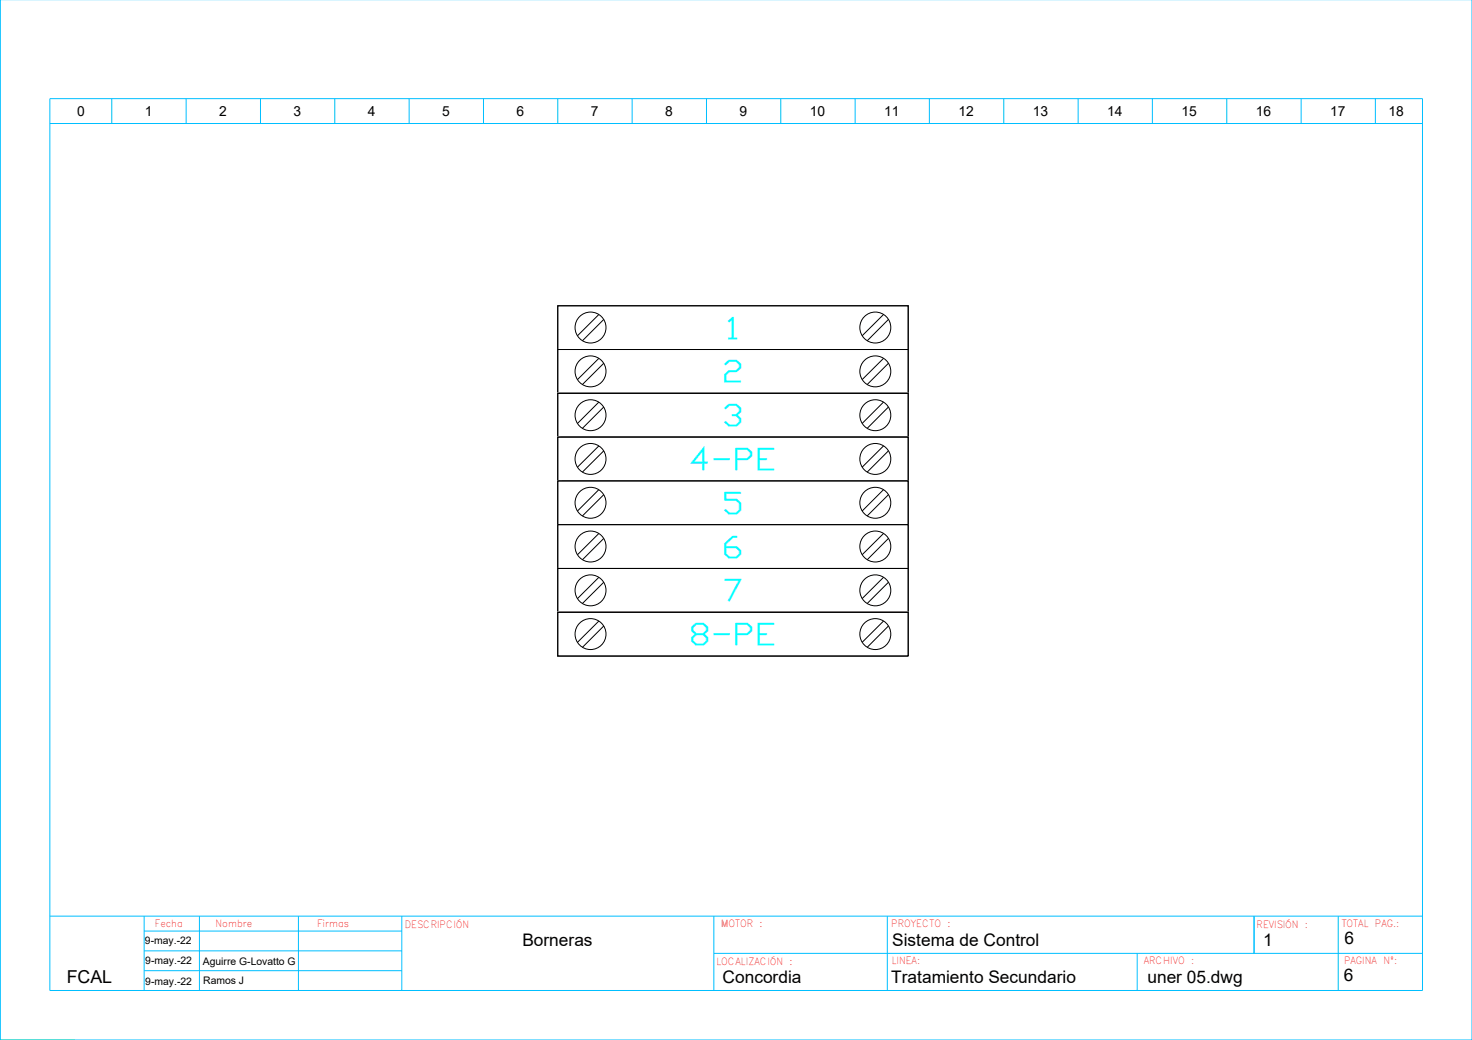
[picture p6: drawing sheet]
<svg xmlns="http://www.w3.org/2000/svg" width="297mm" height="210mm" viewBox="0 0 297 210" stroke-linecap="round" stroke-linejoin="round" font-family="sans-serif">
<path d="M.1 209.9h15" fill="none" stroke="#0f0" stroke-width=".2"/>
<g fill="none" stroke="#00bfff" stroke-width=".2">
<path d="M.1 -.1v210h296.9v-210M10.1 19.9h276.9v180h-276.9zM22.5 19.9v5M37.6 19.9v5M52.6 19.9v5M67.5 19.9v5M82.6 19.9v5M97.6 19.9v5M112.6 19.9v5M127.6 19.9v5M142.6 19.9v5M157.6 19.9v5"/>
<path d="M172.6 19.9v5M187.5 19.9v5M202.6 19.9v5M217.6 19.9v5M232.5 19.9v5M247.6 19.9v5M262.6 19.9v5M277.5 19.9v5M10.1 24.9h276.9M10.1 184.9h276.9M29.1 191.9h52M29.1 195.9h52"/>
<path d="M29.1 187.9h52M29.1 184.9v15M40.2 184.9v15M60.2 184.9v15M81.1 184.9v15M144 192.4h143M144 184.9v15M179.1 184.9v15M229.5 192.4v7.5M253.1 184.9v7.5M270.1 184.9v15"/>
</g>
<path d="M112.6 61.7h70.7M112.6 70.5h70.7M112.6 79.4h70.7M112.6 88.2h70.7M112.6 97.1h70.7M112.6 105.9h70.7M112.6 114.7h70.7M112.6 123.6h70.7M112.6 132.4h70.7" fill="none" stroke="#fff" stroke-width=".2"/>
<g fill="#fff" stroke="#fff" stroke-width=".2">
<path d="M112.6 61.7v8.8h70.7zM112.6 61.7h70.7v8.8z"/>
<path d="M112.6 61.7v8.8h70.7zM112.6 61.7h70.7v8.8z"/>
<path d="M112.6 61.7l70.7 8.8v-8.8zM112.6 61.7l70.7 8.8h-70.7z"/>
<path d="M112.6 70.5v8.9h70.7zM112.6 70.5h70.7v8.9z"/>
<path d="M112.6 70.5v8.9h70.7zM112.6 70.5h70.7v8.9z"/>
<path d="M112.6 70.5l70.7 8.9v-8.9zM112.6 70.5l70.7 8.9h-70.7z"/>
<path d="M112.6 79.4v8.8h70.7zM112.6 79.4h70.7v8.8z"/>
<path d="M112.6 79.4v8.8h70.7zM112.6 79.4h70.7v8.8z"/>
<path d="M112.6 79.4l70.7 8.8v-8.8zM112.6 79.4l70.7 8.8h-70.7z"/>
<path d="M112.6 88.2v8.9h70.7zM112.6 88.2h70.7v8.9z"/>
<path d="M112.6 88.2v8.9h70.7zM112.6 88.2h70.7v8.9z"/>
<path d="M112.6 88.2l70.7 8.9v-8.9zM112.6 88.2l70.7 8.9h-70.7z"/>
<path d="M112.6 97.1v8.8h70.7zM112.6 97.1h70.7v8.8z"/>
<path d="M112.6 97.1v8.8h70.7zM112.6 97.1h70.7v8.8z"/>
<path d="M112.6 97.1l70.7 8.8v-8.8zM112.6 97.1l70.7 8.8h-70.7z"/>
<path d="M112.6 105.9v8.8h70.7zM112.6 105.9h70.7v8.8z"/>
<path d="M112.6 105.9v8.8h70.7zM112.6 105.9h70.7v8.8z"/>
<path d="M112.6 105.9l70.7 8.8v-8.8zM112.6 105.9l70.7 8.8h-70.7z"/>
<path d="M112.6 114.7v8.9h70.7zM112.6 114.7h70.7v8.9z"/>
<path d="M112.6 114.7v8.9h70.7zM112.6 114.7h70.7v8.9z"/>
<path d="M112.6 114.7l70.7 8.9v-8.9zM112.6 114.7l70.7 8.9h-70.7z"/>
<path d="M112.6 123.6v8.8h70.7zM112.6 123.6h70.7v8.8z"/>
<path d="M112.6 123.6v8.8h70.7zM112.6 123.6h70.7v8.8z"/>
<path d="M112.6 123.6l70.7 8.8v-8.8zM112.6 123.6l70.7 8.8h-70.7z"/>
</g>
<g fill="none" stroke="#000" stroke-width=".2">
<path d="M112.6 61.7h70.7v8.8h-70.7zM112.6 70.5h70.7v8.9h-70.7zM112.6 79.4h70.7v8.8h-70.7zM120.8 63.5l-4.3 4.3M120.8 72.3l-4.3 4.3M121.8 64.5l-4.3 4.3M121.8 73.3l-4.3 4.3M178.3 63.5l-4.3 4.3M178.3 72.3l-4.3 4.3M179.3 64.5l-4.3 4.3M179.3 73.3l-4.3 4.3M112.6 88.2h70.7v8.9h-70.7z"/>
<path d="M112.6 97.1h70.7v8.8h-70.7zM120.8 81.1l-4.3 4.4M120.8 90l-4.3 4.3M120.8 98.8l-4.3 4.3M121.8 82.1l-4.3 4.4M121.8 91l-4.3 4.3M121.8 99.8l-4.3 4.3M178.3 81.1l-4.3 4.4M178.3 90l-4.3 4.3M178.3 98.8l-4.3 4.3M179.3 82.1l-4.3 4.4M179.3 91l-4.3 4.3"/>
<path d="M179.3 99.8l-4.3 4.3M112.6 105.9h70.7v8.8h-70.7zM112.6 114.7h70.7v8.9h-70.7zM120.8 107.7l-4.3 4.3M120.8 116.5l-4.3 4.3M121.8 108.7l-4.3 4.3M121.8 117.5l-4.3 4.3M178.3 107.7l-4.3 4.3M178.3 116.5l-4.3 4.3M179.3 108.7l-4.3 4.3M179.3 117.5l-4.3 4.3M112.6 123.6h70.7v8.8h-70.7z"/>
<path d="M120.8 125.3l-4.3 4.3M121.8 126.3l-4.3 4.4M178.3 125.3l-4.3 4.3M179.3 126.3l-4.3 4.4"/>
<circle cx="119.2" cy="66.1" r="3.1"/>
<circle cx="119.2" cy="75" r="3.1"/>
<circle cx="176.6" cy="75" r="3.1"/>
<circle cx="176.6" cy="66.1" r="3.1"/>
<circle cx="119.2" cy="83.8" r="3.1"/>
<circle cx="119.2" cy="92.6" r="3.1"/>
<circle cx="176.6" cy="92.6" r="3.1"/>
<circle cx="176.6" cy="83.8" r="3.1"/>
<circle cx="119.2" cy="119.2" r="3.1"/>
<circle cx="119.2" cy="110.3" r="3.1"/>
<circle cx="119.2" cy="101.5" r="3.1"/>
<circle cx="176.6" cy="119.2" r="3.1"/>
<circle cx="176.6" cy="110.3" r="3.1"/>
<circle cx="176.6" cy="101.5" r="3.1"/>
<circle cx="119.2" cy="128" r="3.1"/>
<circle cx="176.6" cy="128" r="3.1"/>
</g>
<g font-size="6.2" fill="#0ff">
<text x="146.4" y="68.3">1</text>
<text x="145.7" y="77.2">2</text>
<text x="145.7" y="86">3</text>
<text x="139" y="94.8">4-PE</text>
<text x="145.7" y="103.7">5</text>
<text x="145.7" y="112.5">6</text>
<text x="145.7" y="121.4">7</text>
<text x="139" y="130.2">8-PE</text>
</g>
<text font-size="3.6" x="13.5" y="198.4">FCAL</text>
<g font-size="3.5">
<text x="105.4" y="190.9">Borneras</text>
<text x="180.1" y="190.9">Sistema de Control</text>
<text x="254.9" y="191">1</text>
<text x="271.3" y="190.6">6</text>
<text x="145.8" y="198.3">Concordia</text>
<text x="179.9" y="198.5">Tratamiento Secundario</text>
<text x="231.5" y="198.3">uner 05.dwg</text>
<text x="271.2" y="198.1">6</text>
</g>
<g font-size="2.8">
<text x="15.6" y="23.5">0</text>
<text x="29.2" y="23.5">1</text>
<text x="44.2" y="23.5">2</text>
<text x="59.2" y="23.5">3</text>
<text x="74.2" y="23.5">4</text>
<text x="89.2" y="23.5">5</text>
<text x="104.2" y="23.5">6</text>
<text x="119.2" y="23.5">7</text>
<text x="134.2" y="23.5">8</text>
<text x="149.2" y="23.5">9</text>
<text x="163.4" y="23.5">10</text>
<text x="178.4" y="23.5">11</text>
<text x="193.4" y="23.5">12</text>
<text x="208.4" y="23.5">13</text>
<text x="223.4" y="23.5">14</text>
<text x="238.4" y="23.5">15</text>
<text x="253.4" y="23.5">16</text>
<text x="268.4" y="23.5">17</text>
<text x="280.2" y="23.5">18</text>
</g>
<g font-size="2.1">
<text x="29.3" y="190.6">9-may.-22</text>
<text x="29.3" y="194.6">9-may.-22</text>
<text x="40.9" y="194.8">Aguirre G-Lovatto G</text>
<text x="29.3" y="198.7">9-may.-22</text>
<text x="41" y="198.6">Ramos J</text>
</g>
<g font-size="2" fill="#f00">
<text x="31.2" y="187.2">Fecha</text>
<text x="43.5" y="187.2">Nombre</text>
<text x="64" y="187.2">Firmas</text>
<text x="81.7" y="187.3">DESCRIPCIÓN</text>
<text x="145.5" y="187.1">MOTOR :</text>
<text x="179.9" y="187.1">PROYECTO :</text>
<text x="253.6" y="187.3">REVISIÓN :</text>
<text x="270.7" y="187.1">TOTAL PAG.:</text>
<text x="144.6" y="194.8">LOCALIZACIÓN :</text>
<text x="179.9" y="194.6">LINEA:</text>
<text x="230.8" y="194.6">ARCHIVO :</text>
<text x="271.2" y="194.6">PAGINA Nº:</text>
</g>
</svg>
